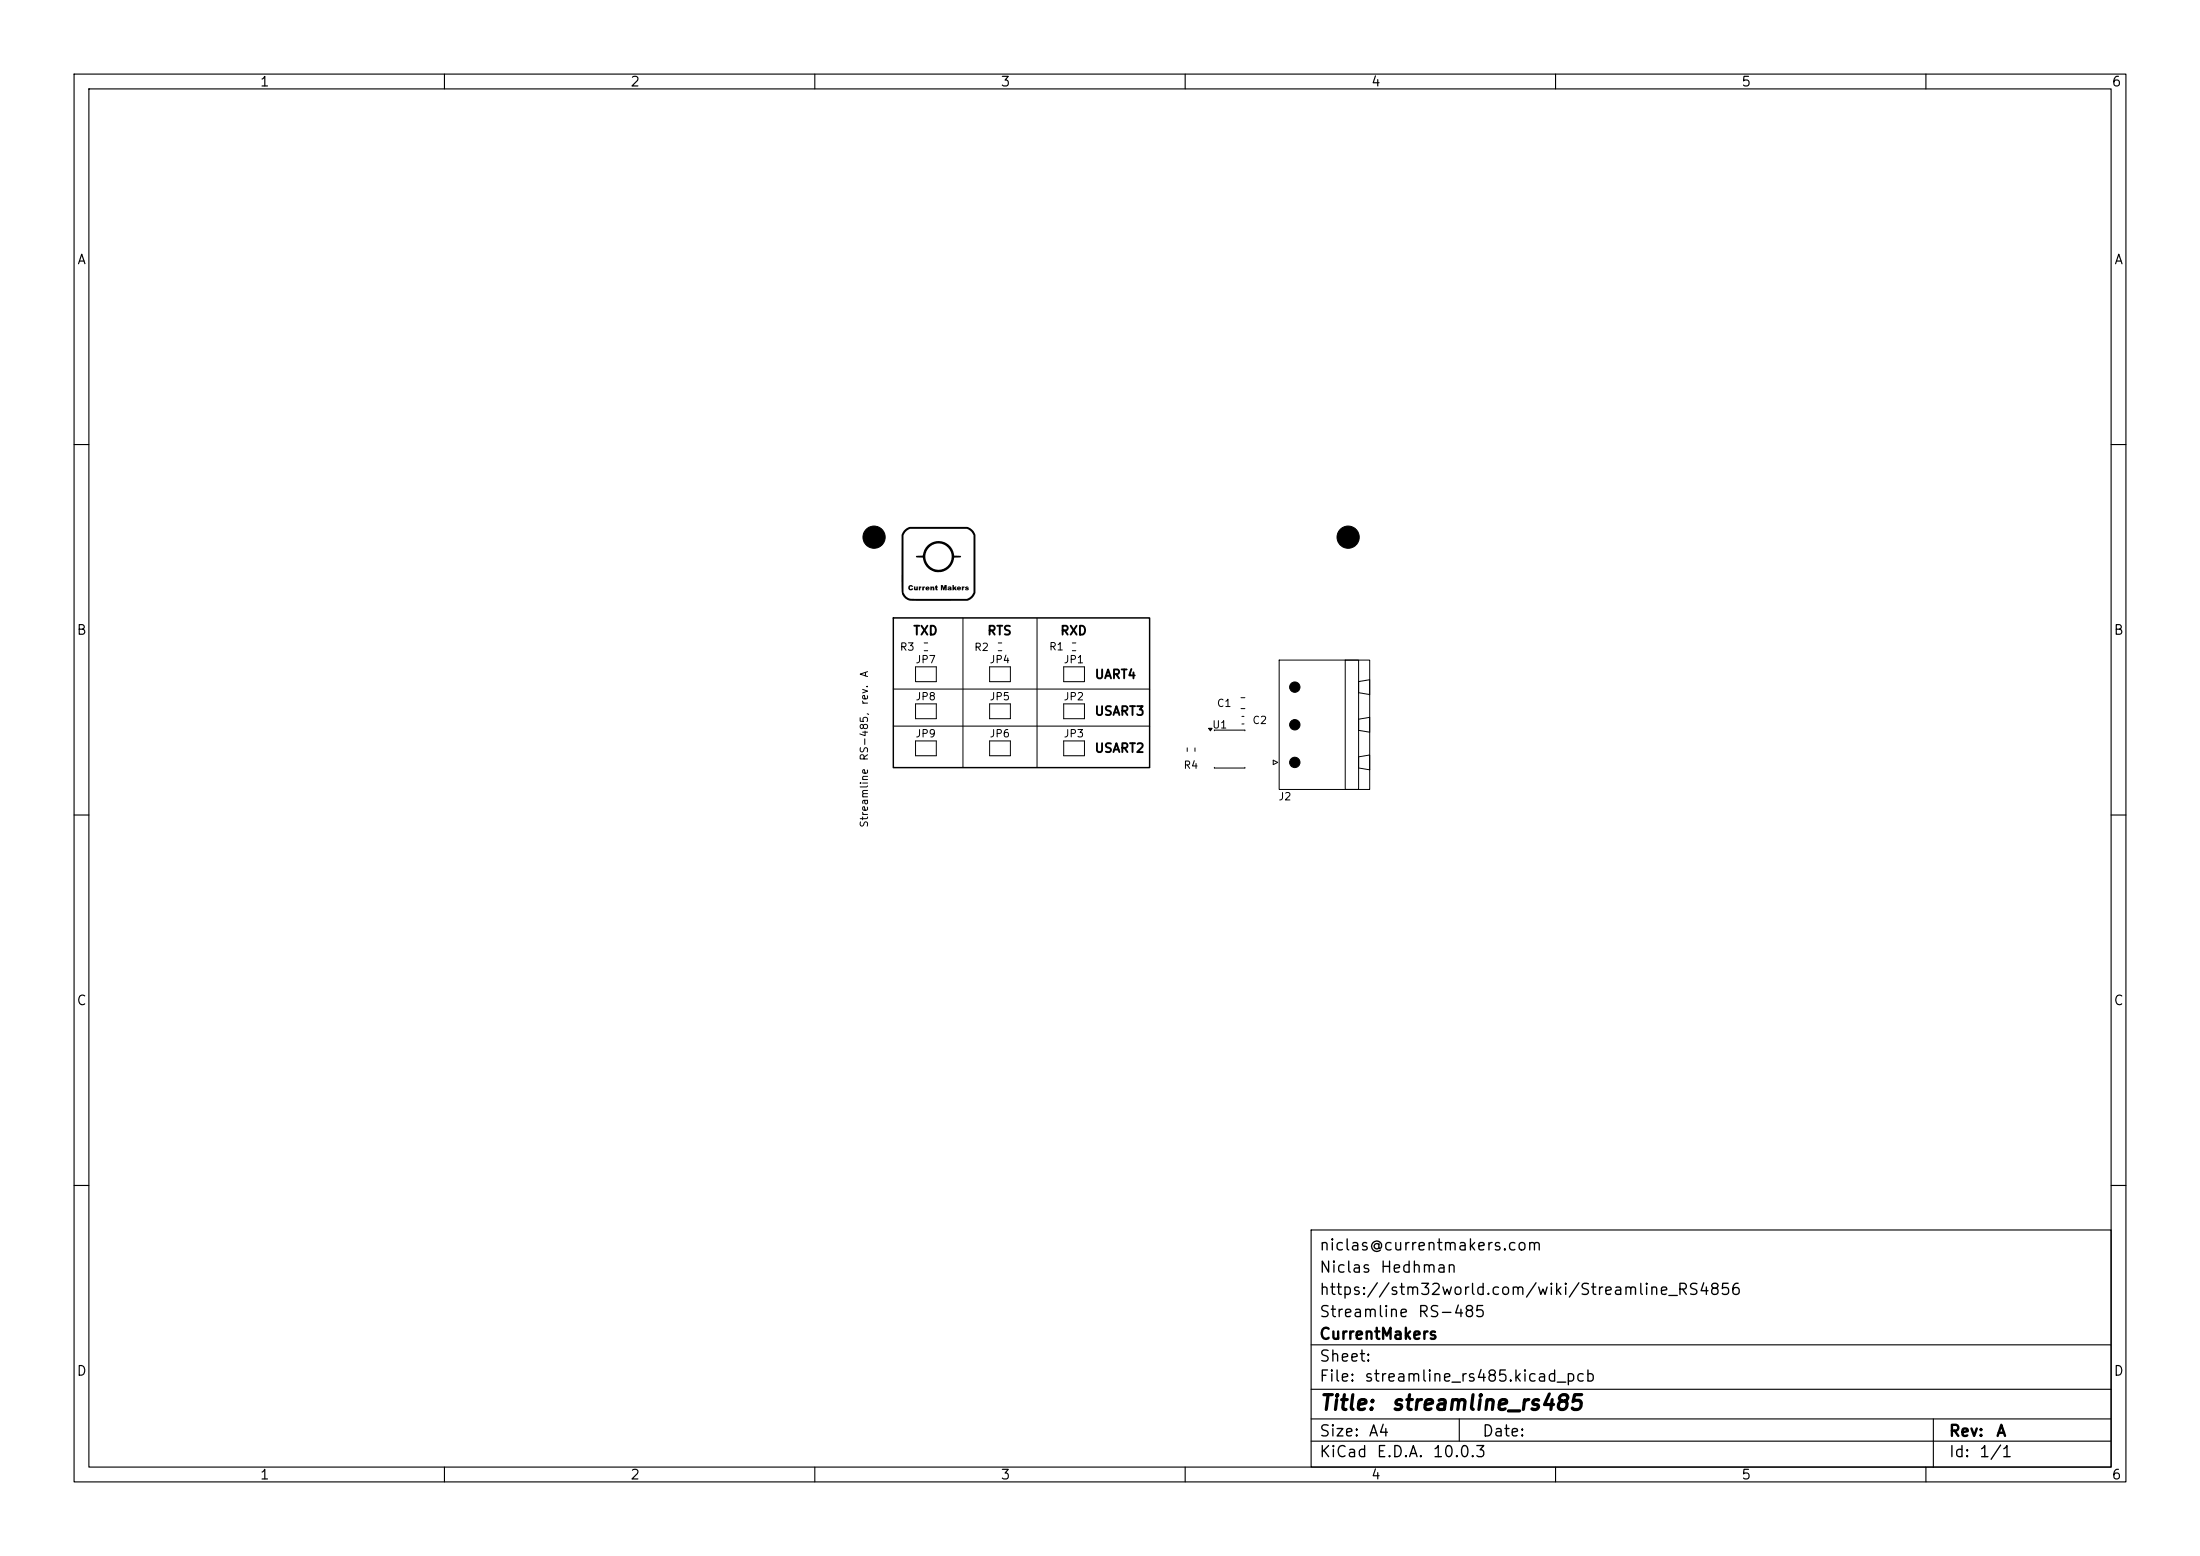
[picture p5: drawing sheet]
<svg xmlns="http://www.w3.org/2000/svg" width="297mm" height="210mm" viewBox="0 0 297 210" stroke-linecap="round" stroke-linejoin="round" font-family="sans-serif">
<g fill="none" stroke="#000" stroke-width=".15">
<path d="M10 10h277v190h-277zM12 12h273v186h-273zM60 10v2M110 10v2M160 10v2M210 10v2M260 10v2M10 60h2M285 60h2M10 110h2M285 110h2M10 160h2"/>
<path d="M177 166h108v32h-108zM285 160h2M60 198v2M110 198v2M160 198v2M177 194.5h108M177 191.5h108M177 187.5h108M177 181.5h108M197 191.5v3M210 198v2M260 198v2"/>
<path d="M261 191.5v6.5"/>
</g>
<path d="M120.6 83.4h34.6v20.2h-34.6z" fill="none" stroke="#000" stroke-width=".2"/>
<g fill="none" stroke="#000" stroke-width=".14">
<path d="M120.6 93h34.6M120.6 98h34.6M123.6 95h2.8v2h-2.8zM123.6 90h2.8v2h-2.8zM124.8 86.8h.4M124.8 87.8h.4M130 83.4v20.1M133.6 90h2.8v2h-2.8zM133.6 95h2.8v2h-2.8zM134.8 86.8h.4M134.8 87.8h.4M140 83.4v20.1"/>
<path d="M143.6 90h2.8v2h-2.8zM143.6 95h2.8v2h-2.8zM144.8 86.8h.4M144.8 87.8h.4M163.2 98.3h.4l-.2 .3zM163.9 98.6v-.1h4.2v.1M167.5 94.2h.6M167.5 95.6h.6M167.7 96.7h.2M167.7 97.7h.2M172.7 89.1h12.2v17.4h-12.2zM181.6 89.1h1.8v17.4h-1.8z"/>
<path d="M183.4 92l1.5-.3v2l-1.5-.2zM183.4 97.1l1.5-.3v2l-1.5-.2zM123.6 100h2.8v2h-2.8zM133.6 100h2.8v2h-2.8zM143.6 100h2.8v2h-2.8zM160.3 100.9v.5M161.3 100.9v.5M163.9 103.6v.1h4.2v-.1M171.9 102.6l.6 .3-.6 .3zM183.4 102.2l1.5-.3v2l-1.5-.2z"/>
</g>
<g fill="#000">
<path d="M122.7 79.1l.4-.1 .2 .2h-.1a.21 .21 0 0 0-.3 0 .21 .21 0 0 0-.1 .2l.2 .1a.14 .14 0 0 1 .1-.1 .14 .14 0 0 1 .1 .2 .37 .37 0 0 1-.5 0 .37 .37 0 0 1 0-.5zM123.4 79.2a.25 .25 0 0 1 .2 .3l.1-.3h.2v.5h-.2l-.3-.1zM124 79.2h.4l-.2 .2v.3h-.2zM124.5 79.2h.4l-.2 .2v.3h-.2zM125 79.3a.28 .28 0 0 1 .3-.1 .28 .28 0 0 1 .2 .3h-.4h.4a.29 .29 0 0 1-.4 .2 .29 .29 0 0 1-.2-.4h.4zM125.6 79.2h.5v.5h-.2v-.4l-.1 .4h-.2zM126.3 79.1l.2-.1 .1 .2-.1 .3 .1 .1a.23 .23 0 0 1-.3 0 .23 .23 0 0 1-.1-.3zM123.7 75h1.2a1.78 1.78 0 0 0 2.5 1.8 1.78 1.78 0 0 0 .4-3 1.78 1.78 0 0 0-2.8 .9l-.1 .3h-1.2h.8a2.16 2.16 0 0 1 2.2-2 2.16 2.16 0 0 1 2.1 2h.8l.2 .1-.2 .1-.8 .1a2.13 2.13 0 0 1-2.1 1.9 2.13 2.13 0 0 1-2.1-1.9l-.8-.1zM127 79a.33 .33 0 0 1 .4 .3l.1-.3h.3v.7h-.2v-.4l-.1 .3h-.2l-.1-.4v.4l-.2 .1zM128 79.2a.31 .31 0 0 1 .4 0 .31 .31 0 0 1 0 .5 .31 .31 0 0 1-.5-.2h.3h-.3l.4-.2h-.3zM128.6 79h.2v.3l.1-.1h.2l-.1 .2 .2 .3h-.2l-.1-.2-.3 .2zM129.2 79.2a.25 .25 0 0 1 .4-.1 .25 .25 0 0 1 .1 .4h-.3l.4 .1a.32 .32 0 0 1-.4 .1 .32 .32 0 0 1-.2-.4h.4h-.4z"/>
<path d="M129.9 79.2h.3l-.1 .2-.1 .3h-.1zM130.3 79.2h.4l.1 .1h-.3l.3 .2a.26 .26 0 0 1-.2 .2 .26 .26 0 0 1-.3-.2h.3a.21 .21 0 0 1-.2 0 .21 .21 0 0 1-.1-.3zM122.1 71.5l.7-.4h7.8l.2 .1a1.59 1.59 0 0 1 .9 1v7.8l-.1 .2a1.59 1.59 0 0 1-1 .9h-6.8a1.74 1.74 0 0 1-2-.9l-.1-.9v-3.2h.3v3.8a1.5 1.5 0 0 0 1.8 .9h6.7l.2-.1a1.37 1.37 0 0 0 .7-.7v-7.8a1.42 1.42 0 0 0-.9-.8h-7.7a1.42 1.42 0 0 0-.8 .9v3.8h-.3v-3.9zM163.2 98.3h.4l-.2 .3z"/>
</g>
<g fill="#000" stroke="#000" stroke-width=".14">
<circle cx="118" cy="72.5" r="1.5"/>
<circle cx="182" cy="72.5" r="1.5"/>
<circle cx="174.8" cy="97.8" r=".7"/>
<circle cx="174.8" cy="92.7" r=".7"/>
<circle cx="174.8" cy="102.9" r=".7"/>
</g>
<g font-size="2">
<text x="178" y="190.8">Title:</text>
<text x="187.7" y="190.8">streamline_rs485</text>
</g>
<g font-size="1.5">
<text x="178" y="172.2">Niclas</text>
<text x="178" y="169.2">niclas@currentmakers.com</text>
<text x="186.2" y="172.2">Hedhman</text>
<text x="178" y="178.2">Streamline</text>
<text x="178" y="175.2">https://stm32world.com/wiki/Streamline_RS4856</text>
<text x="191.3" y="178.2">RS-485</text>
<text x="178" y="184.2">Sheet:</text>
<text x="178" y="181.2">CurrentMakers</text>
<text x="178" y="186.9">File:</text>
<text x="184.1" y="186.9">streamline_rs485.kicad_pcb</text>
<text x="178" y="197.1">KiCad</text>
<text x="178" y="194.3">Size:</text>
<text x="184.7" y="194.3">A4</text>
<text x="185.7" y="197.1">E.D.A.</text>
<text x="193.3" y="197.1">10.0.3</text>
<text x="200" y="194.3">Date:</text>
<text x="263" y="194.3">Rev:</text>
<text x="263" y="197.1">Id:</text>
<text x="267.1" y="197.1">1/1</text>
<text x="269.4" y="194.3">A</text>
</g>
<g font-size="1.3">
<text x="35" y="12">1</text>
<text x="85" y="12">2</text>
<text x="135" y="12">3</text>
<text x="185" y="12">4</text>
<text x="235" y="12">5</text>
<text x="285" y="12">6</text>
<text x="10.3" y="36">A</text>
<text x="285.4" y="36">A</text>
<text x="10.3" y="86">B</text>
<text x="285.3" y="86">B</text>
<text x="10.3" y="136">C</text>
<text x="285.3" y="136">C</text>
<text x="10.3" y="186">D</text>
<text x="285.3" y="186">D</text>
<text x="35" y="200">1</text>
<text x="85" y="200">2</text>
<text x="135" y="200">3</text>
<text x="185" y="200">4</text>
<text x="235" y="200">5</text>
<text x="285" y="200">6</text>
</g>
<g font-size="1.2">
<text x="123.2" y="86">TXD</text>
<text x="133.2" y="86">RTS</text>
<text x="143" y="86">RXD</text>
<text x="147.7" y="91.9">UART4</text>
<text x="147.7" y="96.9">USART3</text>
<text x="147.7" y="101.9">USART2</text>
</g>
<g font-size="1">
<text x="121.4" y="88.1">R3</text>
<text x="123.5" y="89.8">JP7</text>
<text x="131.4" y="88.1">R2</text>
<text x="133.5" y="89.8">JP4</text>
<text x="141.6" y="88">R1</text>
<text x="143.5" y="89.8">JP1</text>
<text x="117.4" y="95.2" transform="rotate(-90 117.4 95.2)">rev.</text>
<text x="117.4" y="91.5" transform="rotate(-90 117.4 91.5)">A</text>
<text x="123.5" y="94.8">JP8</text>
<text x="133.5" y="94.8">JP5</text>
<text x="143.5" y="94.8">JP2</text>
<text x="164.2" y="95.7">C1</text>
<text x="123.5" y="99.8">JP9</text>
<text x="133.5" y="99.8">JP6</text>
<text x="143.5" y="99.8">JP3</text>
<text x="163.6" y="98.6">U1</text>
<text x="169" y="98">C2</text>
<text x="117.4" y="102.8" transform="rotate(-90 117.4 102.8)">RS-485,</text>
<text x="159.7" y="104">R4</text>
<text x="117.4" y="111.8" transform="rotate(-90 117.4 111.8)">Streamline</text>
<text x="172.5" y="108.3">J2</text>
</g>
</svg>
